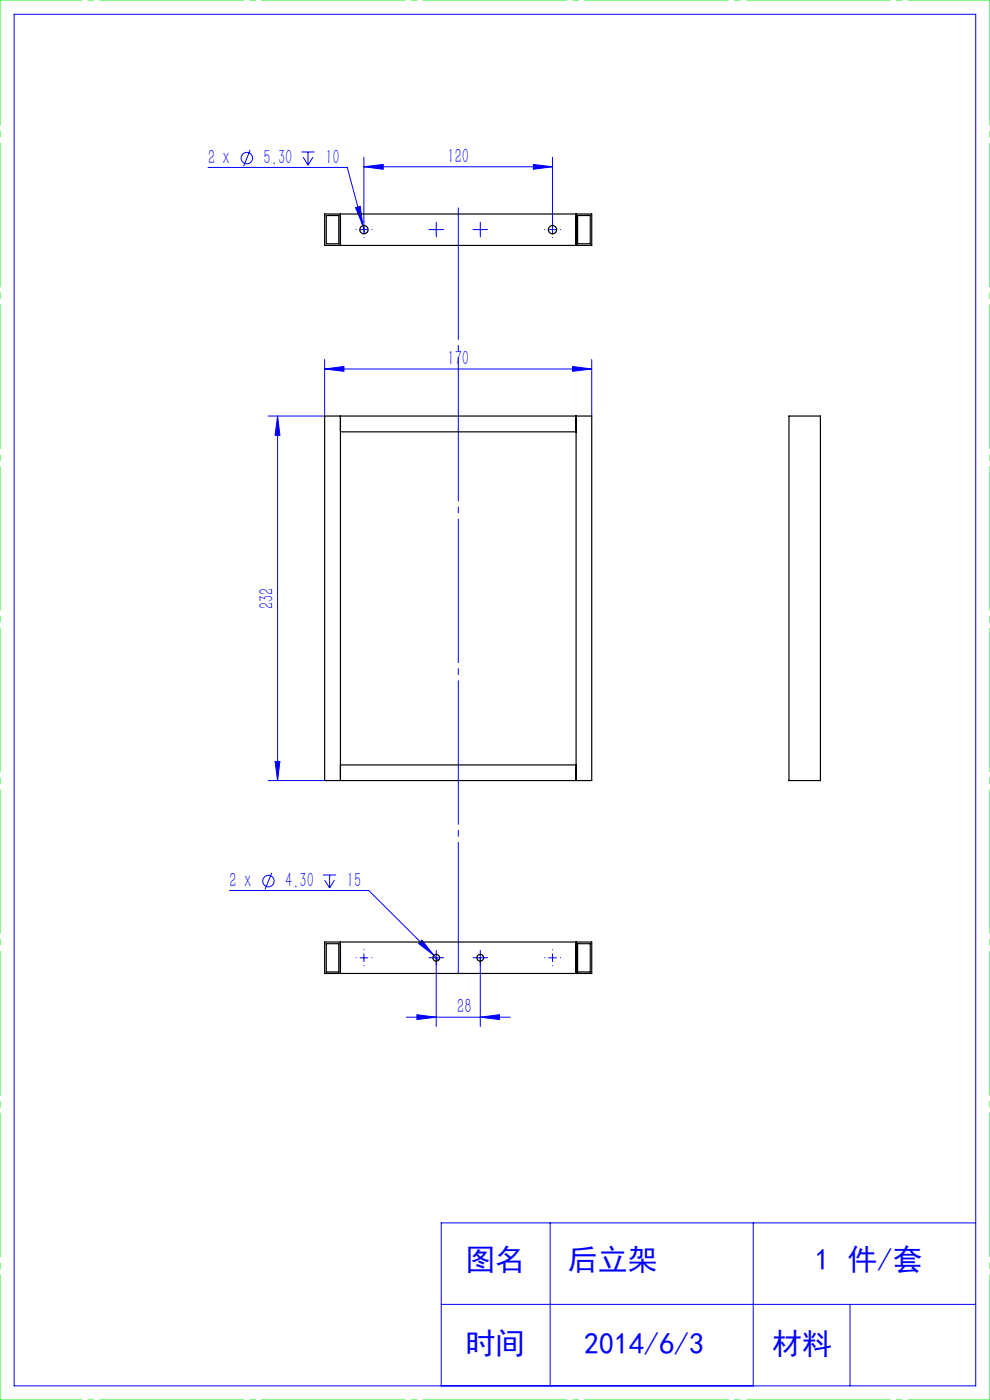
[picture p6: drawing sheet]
<svg xmlns="http://www.w3.org/2000/svg" width="210mm" height="297mm" viewBox="0 0 210 297" stroke-linecap="round" stroke-linejoin="round" font-family="sans-serif">
<g fill="none" stroke="#00f" stroke-width=".21">
<path d="M3 3h204v291h-204zM44.1 35.5h29.6l3.7 14.1M53.1 31.8l-1.4 3.5M64 32.2h2.7M64.3 33.3l1 1.7M65.3 32.2v2.8M66.4 33.3l-1.1 1.7M77.2 35.4l4.1-.5v1zM77.2 33.4v16.2M77.2 35.4h40M113.1 34.9l4.1 .5-4.1 .5zM117.2 33.4v16.2"/>
<path d="M75.4 44.1l1-.3 .6 4.1zM76.4 48.7h1.6M91.7 48.7h1.7M92.5 47.9v1.7M101 48.7h1.7M101.9 47.9v1.7M116.4 48.7h1.6M68.9 78.3l4.1-.6v1.1zM68.9 76.3v12h-12M68.9 78.3h56.6M121.5 77.7l4 .6-4 .5zM125.5 76.3v12"/>
<path d="M58.9 88.3l.5 4.1h-1.1zM58.9 88.3v77.3M56.9 165.6h12M58.3 161.5h1.1l-.5 4.1zM48.7 188.9h29.5l13.8 13.8M57.6 185.2l-1.4 3.5M68.5 185.6h2.8M68.9 186.7l1 1.7M69.9 185.6v2.8M70.9 186.7l-1 1.7M89.5 199.5l2.5 3.2-3.2-2.5zM76.4 203.2h1.6"/>
<path d="M77.2 202.3v1.7M86.2 215.8h22M88.4 215.3l4.1 .5-4.1 .5zM91.7 203.2h1.7M92 202.7l1 1M92.5 202.3v15.5M101 203.2h1.7M101.9 202.3v15.5M101.9 215.8l4-.5v1zM116.4 203.2h1.6M117.2 202.3v1.7M116.7 259.4v34.6"/>
<path d="M159.8 259.4v34.6M207 259.4h-113.4v34.6M93.6 276.7h113.4M180.3 276.7v17.3"/>
<circle cx="52.4" cy="33.5" r="1.22"/>
<circle cx="56.9" cy="186.9" r="1.2"/>
</g>
<g fill="none" stroke="#00f" stroke-width=".21" stroke-dasharray="30.5 1.3 1.3 1.3">
<path d="M75.6 48.7h-.1M77.2 47h.1M77.2 50.4h.1M78.9 48.7h.1M91.7 48.7h-.7M92.6 47.9v-.7M92.6 49.5v.8M93.4 48.7h.7M101.1 48.7h-.8M101.9 47.9v-.7M101.9 49.5v.8M102.7 48.7h.7"/>
<path d="M115.6 48.7h-.1M117.2 47h.1M117.2 50.4h.1M118.9 48.7h.1M75.6 203.2h-.1M77.2 201.5h.1M77.2 204.8v.1M78.9 203.2h.1M91.7 203.2h-.7M92.6 202.3v-.7M92.6 204v.7M93.4 203.2h.7"/>
<path d="M101.1 203.2h-.8M101.9 202.3v-.7M101.9 204v.7M102.7 203.2h.7M115.6 203.2h-.1M117.2 201.5h.1M117.2 204.8v.1M118.9 203.2h.1"/>
</g>
<path d="M97.2 44.1v162.5" fill="none" stroke="#00f" stroke-width=".21" stroke-dasharray="30.5 1.3 1.3 1.3" stroke-dashoffset="2.6"/>
<path d="M0 0h210M0 297h210" fill="none" stroke="#0f0" stroke-width=".21" stroke-dasharray="30.5 1.3 1.3 1.3" stroke-dashoffset="13.1"/>
<path d="M210 0v297M0 297v-297" fill="none" stroke="#0f0" stroke-width=".21" stroke-dasharray="30.5 1.3 1.3 1.3" stroke-dashoffset="3.9"/>
<g fill="#00f">
<path d="M68.9 78.3l4.1-.6v1.1zM121.5 77.7l4 .6-4 .5zM75.4 44.1l1.6 3.8-.6-4.1zM77.2 35.4l4.1-.5v1zM113.1 34.9l4.1 .5-4.1 .5zM89.5 199.5l-.7 .7 3.2 2.5zM88.4 215.3l4.1 .5-4.1 .5zM101.9 215.8l4-.5v1z"/>
<path d="M58.9 88.3l.5 4.1h-1.1zM58.3 161.5h1.1l-.5 4.1z"/>
</g>
<g fill="none" stroke="#000" stroke-width=".25">
<path d="M68.9 45.4h56.6v6.7h-56.6zM69.2 45.7h2.7v6h-2.7zM72.2 45.4v6.7M122.2 45.4v6.7M122.5 45.7h2.7v6h-2.7zM68.9 88.3h56.6v77.3h-56.6zM72.2 91.6h50M72.2 88.3v77.3M122.2 88.3v77.3M167.4 88.3h6.6v77.3h-6.6zM72.2 162.3h50M68.9 199.8h56.6v6.7h-56.6z"/>
<path d="M72.2 199.8v6.7M122.2 199.8v6.7M69.2 200.2h2.7v6h-2.7zM122.5 200.2h2.7v6h-2.7z"/>
<circle cx="77.2" cy="48.7" r=".87"/>
<circle cx="117.2" cy="48.7" r=".87"/>
<circle cx="92.5" cy="203.2" r=".72"/>
<circle cx="101.9" cy="203.2" r=".71"/>
</g>
<g font-size="6.3" fill="#00f">
<text x="98.7" y="269.5">图名</text>
<text x="120.4" y="269.5">后立架</text>
<text x="172.8" y="269.5">1 件/套</text>
<text x="98.7" y="287.3">时间</text>
<text x="123.9" y="287.3">2014/6/3</text>
<text x="163.8" y="287.3">材料</text>
</g>
<g font-size="4.4" fill="#00f">
<text x="44.1" y="34.8">2 x</text>
<text x="55.9" y="34.8">5.30</text>
<text x="69" y="34.8">10</text>
<text x="94.9" y="34.5">120</text>
<text x="94.9" y="77.4">170</text>
<text x="58" y="129.2" transform="rotate(-90 58 129.2)">232</text>
<text x="48.7" y="188.2">2 x</text>
<text x="60.5" y="188.2">4.30</text>
<text x="73.6" y="188.2">15</text>
<text x="97" y="214.9">28</text>
</g>
</svg>
